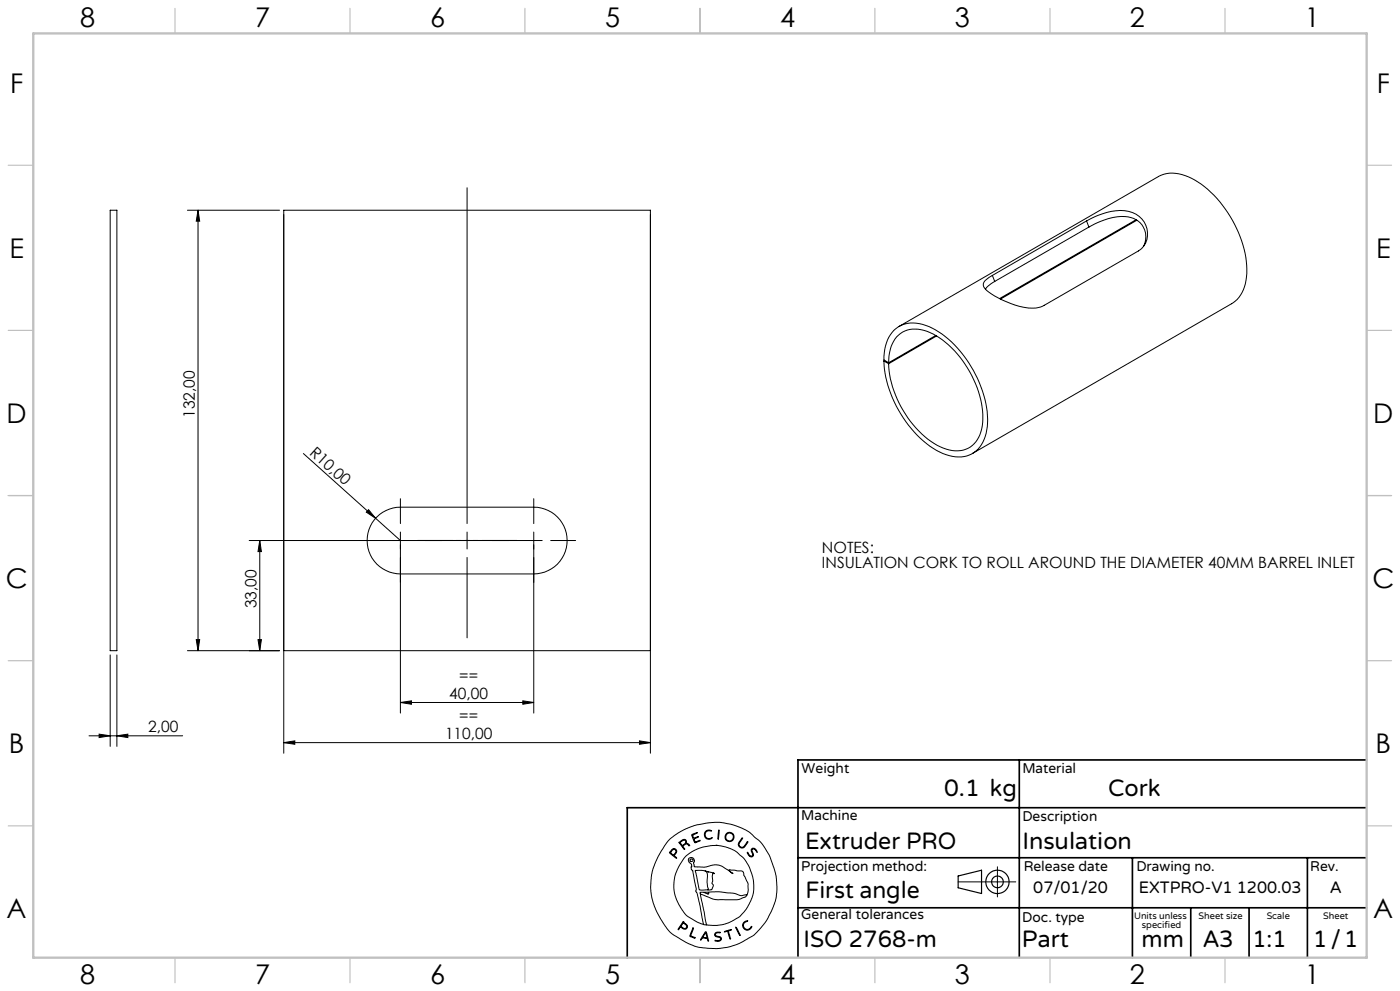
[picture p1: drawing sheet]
<svg xmlns="http://www.w3.org/2000/svg" width="420mm" height="297mm" viewBox="0 0 420 297" stroke-linecap="round" stroke-linejoin="round" font-family="sans-serif">
<g fill="none" stroke="#000" stroke-width=".3">
<path d="M140.1 56.3v100.6M33.1 63h2v132h-2zM56.2 63h27.7M59.4 63l.5 3.3h-1zM59.4 63v132M326 66.2a21.7 21.7 0 0 1 11.4-3.1 6.8 6.8 0 0 1 6.2 4 6.8 6.8 0 0 1-1.1 7.4l-29.2 17a9.2 9.2 0 0 1-7.4 .3 25.4 25.4 0 0 1-10.4-5.3 1.7 1.7 0 0 1 .4-2.8l1.8-1.2M326 66.2l-28.3 16.3M326 66.2l.7 1.8M326.7 68a20.5 20.5 0 0 1 11.8-3 6 6 0 0 1 4.6 8.8M326.7 68l-28.3 16.3M340.8 65.9l-40.9 23.6M341.1 66l-41 23.6"/>
<path d="M269.7 97.8l77.8-44.9a10.4 10.4 0 0 1 10 .5 34.3 34.3 0 0 1 15.8 21.4 18.1 18.1 0 0 1-1.1 13.6l-1 1.3-1.7 1.3-77.8 44.9M297.7 82.5l.7 1.8M298.4 84.3l-2.2 1.6-.5 .8M265.2 108.2a34.5 34.5 0 0 0 15.7 26.8 10.7 10.7 0 0 0 11.3 .6 11.5 11.5 0 0 0 4.1-9.9 34.4 34.4 0 0 0-15.6-26.8 10.9 10.9 0 0 0-11.3-.9 11.1 11.1 0 0 0-4.2 9.9l1.4 .8M265.2 108.2l1.4 .8M265.4 108.1l-.2 .1M266.6 108.7a9.7 9.7 0 0 1 4.9-9.5 11.1 11.1 0 0 1 10.3 2 30.9 30.9 0 0 1 13 25.3 8.6 8.6 0 0 1-5.8 8.4 13.1 13.1 0 0 1-10.7-3.3 31.8 31.8 0 0 1-11.7-22.6M280.7 100.5l-14.1 8.2M281 100.7l-14.4 8.3M91 135.9l21.7 19.4M110.6 152.7l2.1 2.6-2.8-1.8zM112.7 155.3l7.4 6.7"/>
<path d="M113.1 154.9a10.1 10.1 0 0 1 7-2.9h40a10 10 0 0 1 10 10 10 10 0 0 1-10 10h-40a10 10 0 0 1-9.2-6.2 10 10 0 0 1 2.2-10.9zM120.1 149.5v7.4M120.1 159.5v54.2M140.1 159.5v5M160.1 149.5v7.4M160.1 159.5v54.2M74.8 162h87.9M77.9 162l.5 3.3h-1zM77.9 162v33M140.1 167.1v24.1M165.2 162h7.5M33.1 196.3v27.4"/>
<path d="M35.1 196.3v27.4M56.2 195h27.7M58.9 191.7h1l-.5 3.3zM77.4 191.7h1l-.5 3.3zM85.1 195h110M120.1 210.5l3.3-.5v1.1zM120.1 210.5h40M156.8 210l3.3 .5-3.3 .6zM26.7 220.5h28.1M29.7 220l3.4 .5-3.4 .5zM35.1 220.5l3.2-.5v1zM85.1 222.6l3.3-.6v1.1z"/>
<path d="M85.1 225.7v-162.7h110v162.7M85.1 222.6h110M191.8 222l3.3 .6-3.3 .5zM200.6 251.8l2.8-2.1 2.3-1.3 2.5-1 4.5-.8 3.2-.2 3.3 .6 3.4 1.2 2.3 1.2 2.8 2.5 1.4 1.7 1.9 3.3 1.7 4.9 .4 3.9-.3 3.6-.8 2.4-1.7 3.7-2.1 2.8a16.3 16.3 0 0 1-6.1 4.4l-3.1 1.1-3.3 .6-3.4-.1-3-.4-2.6-.9-4.5-2.6-1.4-1.1-1.2-1.6-1.9-3.1-1.4-3-.8-2.6-.3-3.4 .3-3.5 .9-3 2-4zM201.5 254.7l.6-.4 .6 .2 .3 .5-.2 .7a.56 .56 0 0 0-.4 .5 .56 .56 0 0 0 .3 .6l.3 .4-1.6-1.1a.48 .48 0 0 1-.4-.8zM201.8 254.7l.6-.1 .3 .2 .1 .5-.3 .5a.45 .45 0 0 1-.4 .4 .45 .45 0 0 1-.5-.2 .67 .67 0 0 1-.3-.7 .67 .67 0 0 1 .5-.6zM203.8 252.4l1-.7 .6-.1 .5 .4v.7l.6 .2 .4 .5-.2 .1-.6-.6-.6 .2a.58 .58 0 0 0-.6 .5 .58 .58 0 0 0 .4 .7l.1 .3-1.6-2zM204.1 252.5l.8-.7h.6l.2 .7-.5 .6a.52 .52 0 0 1-.6 .2 .52 .52 0 0 1-.4-.5zM207.5 250.2l1.7-.6-1 .5a.57 .57 0 0 0-.2 .9 .57 .57 0 0 0 .9-.1l.6-.1-1 .5a.7 .7 0 0 0 .1 1.1l1.5-.5-1.7 .7zM208.9 249.6h.1M211.7 249.1l.7-.3 1.1 .2-1.6 .2-.3 .4v.8l.2 .5 .5 .4 1.4-.2-.8 .4h-.8l-.4-.3-.4-.9v-.6zM214.8 253.4l2.7 .4 1.9 .7 1.4 .7 2.3 1.9 1.7 2.8 1 2.9 .3 1.7v2.5l-.5 2.2-1.3 2.6-2.6 3.1-2.2 1.3-2.4 .8-2 .4-3.1-.2"/>
<path d="M214.8 253.4l-3.9 .5-3.4 1.4-2 1.6-2.3 3.6-.9 3.2-.1 3.2 .8 2.7 2.3 4a6.7 6.7 0 0 0 3.1 2.3l2.7 1.2M214.8 253.4h.1M215.6 248.8l.1 .9-.2 1.8h-.1zM222.6 251.1l.2 .2-1.1 1.7 .2 .6 .5 .3a1.14 1.14 0 0 0 1.3-1l.6-.7-.8 1.4-.6 .5h-.6l-.7-.6v-.9zM224.2 255.5l.1-.1 .7 1 .4 .2 .4-.3-.4-1.3 .2-.7h.8l.8 .9-.2 .2-.7-.9h-.6l-.1 .5 .5 1.3-.6 .5-.6-.2zM299.2 259.8v9M204.8 276.5l.8 .3 .6 .7-.4 .9h-.8a.69 .69 0 0 0-.8-.5 .69 .69 0 0 0-.6 .7h-.2l.1-.2zM204.9 276.7l1.1 .9-.2 .6h-.7a.69 .69 0 0 1-.7-.7zM204.9 276.4h.1M205 276.7h.1M207.8 278.2h.2v.2l-.6 1.5a.55 .55 0 0 0-.1 .6 .55 .55 0 0 0 .7 .3l.5 .4-1.4-.5a2.21 2.21 0 0 1 .5-1.9zM208.6 260.9h2.3l2.9 .6 .5 .4a.28 .28 0 0 0-.4-.2 .28 .28 0 0 0-.1 .4v1.9l-.2 .7 .4 .5-.1 .5-.4 .9-1.3 .1"/>
<path d="M208.6 260.9l1 5.1a.84 .84 0 0 0 1.1 .8l1.5-.1M208.7 260.9h.1M210.1 267.9l1.9 9.3M210.1 267.9l3.7 1.5 1.5 .3 6.1-.1 2.1-.7 .4-.4M211.1 277.1l.9 .1M211.2 267.4h-1.1v.5M211.4 261a2.03 2.03 0 0 1 .8 2.6v2l.3 .8-.3 .3M211.5 279.8h.3l.3 1-.5 .2a.46 .46 0 0 1-.6-.2 .46 .46 0 0 1 .3-.6zM211.6 279.3h.2l.2 .4 .6 2.2-.1 .2-.1-.1a.84 .84 0 0 0-1.1-.8 .82 .82 0 0 0-1 .5l-.1-.2zM211.7 279.7h.1M212.3 261.3h.1M212.6 267.4l3.2-.1 4.6 .5 1.8 .6 1.5-.2 .2 .3"/>
<path d="M212.6 267.4v.6l-1.4-.6M212.6 267.4h-1.4M214.6 279.7l.6-.3 .9 .1-1.2 .1-.3 .6 1.7 .8 .1 .4-.2 .5-.7 .2-1-.1v-.2h1.4l.3-.3-.3-.6-1.1-.2-.3-.3zM217.3 279.2l2.1-.6-.9 .5 .6 2.3-.2-.2-.6-2.1-.8 .2zM220.7 277.9l.5 .5 .8 1.9zM220.8 277.9h.1M223.1 276.5l.6-.5h.6l-1.2 .9v.8l.3 .6 .6 .2h.5l1-.9-.2 .6-1 .6-1-.3-.5-1zM223.9 268.5l.5-1.2v-2.4l-1.7-3.8-3.9-.4v.2l1.1 .9h-.2l-3-2.1-1.8-.5-3.5 .7-3-.1-.3-1 .3-.7-.2-.6-.7-.5-.8 .2-.2 .7 1 1.2-.1 1.4 .4 .5 1.1 5.3-.2 .8 .4 .4 .2 .7 1.8 8.9M287.4 264.3h17.3"/>
<circle cx="207.4" cy="257.9" r=".45"/>
<circle cx="218.8" cy="250.8" r="1.16"/>
<circle cx="218.9" cy="250.8" r="1.37"/>
</g>
<g fill="none" stroke="#000" stroke-width=".35">
<path d="M287.4 262.5l7.1-1.7v7l-7.1-1.7z"/>
<circle cx="299.2" cy="264.3" r="3.5"/>
<circle cx="299.2" cy="264.3" r="1.75"/>
</g>
<path d="M125.2 162h29.9M155.1 162h-29.9" fill="none" stroke="#000" stroke-width=".3" stroke-dasharray="30.5 1.3 1.3 1.3" stroke-dashoffset="14.9"/>
<path d="M305.8 227.7v59.2M410 227.7h-170.6v59.2M239.4 257.1h170.3M339.7 257.1v29.9M392.2 257.1v29.8M409.7 242.1h-221.5v45M239.4 272.1h170.6M357.2 272.1v14.8M374.7 272.1v14.8" fill="none" stroke="#000" stroke-width=".5"/>
<g fill="none" stroke="#c0c0c0" stroke-width=".35">
<path d="M52.5 2.5v7.5M105 2.5v7.5M157.5 2.5v7.5M210 2.5v7.5M262.5 2.5v7.5M315 2.5v7.5M367.5 2.5v7.5M2.5 49.5h7.5M410 49.5h7.5M2.5 99h7.5M410 99h7.5M2.5 148.5h7.5"/>
<path d="M410 148.5h7.5M2.5 198h7.5M410 198h7.5M2.5 247.5h7.5M410 247.5h7.5M52.5 287v7.5M105 287v7.5M157.5 287v7.5M210 287v7.5M262.5 287v7.5M315 287v7.5M367.5 287v7.5"/>
</g>
<path d="M10 10h400v277h-400z" fill="none" stroke="#c0c0c0" stroke-width=".7"/>
<g fill="#000">
<path d="M110.6 152.7l2.1 2.6-2.8-1.8z"/>
<path d="M77.9 162l.5 3.3h-1zM77.4 191.7h1l-.5 3.3z"/>
<path d="M58.9 191.7h1l-.5 3.3zM59.4 63l.5 3.3h-1z"/>
<path d="M120.1 210.5l3.3-.5v1.1zM156.8 210l3.3 .5-3.3 .6z"/>
<path d="M85.1 222.6l3.3-.6v1.1zM191.8 222l3.3 .6-3.3 .5zM29.7 220l3.4 .5-3.4 .5zM35.1 220.5l3.2-.5v1z"/>
</g>
<g font-size="8.1">
<text x="24" y="8">8</text>
<text x="76.5" y="8">7</text>
<text x="129" y="8">6</text>
<text x="181.5" y="8">5</text>
<text x="234" y="8">4</text>
<text x="286.5" y="8">3</text>
<text x="339" y="8">2</text>
<text x="391.5" y="8">1</text>
<text x="3" y="27.7">F</text>
<text x="413" y="27.7">F</text>
<text x="2.8" y="77.2">E</text>
<text x="412.8" y="77.2">E</text>
<text x="2" y="126.7">D</text>
<text x="412" y="126.7">D</text>
<text x="1.7" y="176.2">C</text>
<text x="411.7" y="176.2">C</text>
<text x="2.7" y="225.7">B</text>
<text x="412.7" y="225.7">B</text>
<text x="2" y="275.2">A</text>
<text x="412" y="275.2">A</text>
<text x="24" y="295">8</text>
<text x="76.5" y="295">7</text>
<text x="129" y="295">6</text>
<text x="181.5" y="295">5</text>
<text x="234" y="295">4</text>
<text x="286.5" y="295">3</text>
<text x="339" y="295">2</text>
<text x="391.5" y="295">1</text>
</g>
<g font-size="7.1">
<text x="283.3" y="238.5">0.1 kg</text>
<text x="332.5" y="238.5">Cork</text>
<text x="241.5" y="254.4">Extruder PRO</text>
<text x="306.7" y="254.4">Insulation</text>
<text x="241.6" y="269.2">First angle</text>
<text x="241.1" y="283.7">ISO 2768-m</text>
<text x="306.6" y="283.9">Part</text>
<text x="342.5" y="283.9">mm</text>
<text x="360.9" y="283.8">A3</text>
<text x="375.7" y="283.9">1:1</text>
<text x="393.9" y="283.9">1/1</text>
</g>
<g font-size="4.9">
<text x="310" y="267.6">07/01/20</text>
<text x="341.7" y="267.6">EXTPRO-V1 1200.03</text>
<text x="399" y="267.6">A</text>
</g>
<g font-size="4.7">
<text x="58.4" y="125.3" transform="rotate(-90 58.4 125.3)">132,00</text>
<text x="92.7" y="136" transform="rotate(42 92.7 136)">R10,00</text>
<text x="246.6" y="165.7">NOTES:</text>
<text x="246.6" y="170.3">INSULATION CORK TO ROLL AROUND THE DIAMETER 40MM BARREL INLET</text>
<text x="76.9" y="182.3" transform="rotate(-90 76.9 182.3)">33,00</text>
<text x="137.8" y="204">==</text>
<text x="134.8" y="209.5">40,00</text>
<text x="137.8" y="216">==</text>
<text x="44.5" y="219.5">2,00</text>
<text x="133.5" y="221.5">110,00</text>
</g>
<g font-size="4.2">
<text x="240.5" y="231.7">Weight</text>
<text x="306.7" y="231.7">Material</text>
<text x="240.4" y="245.9">Machine</text>
<text x="306.7" y="246.1">Description</text>
<text x="240.4" y="261.1">Projection method:</text>
<text x="307.1" y="261">Release date</text>
<text x="340.9" y="261">Drawing no.</text>
<text x="393.1" y="261">Rev.</text>
<text x="240.4" y="275.6">General tolerances</text>
<text x="306.7" y="276.3">Doc. type</text>
</g>
<g font-size="2.8">
<text x="340.2" y="275.3">Units unless</text>
<text x="359.6" y="275.3">Sheet size</text>
<text x="380" y="275.3">Scale</text>
<text x="396.9" y="275.3">Sheet</text>
<text x="342.6" y="278.2">specified</text>
</g>
</svg>
